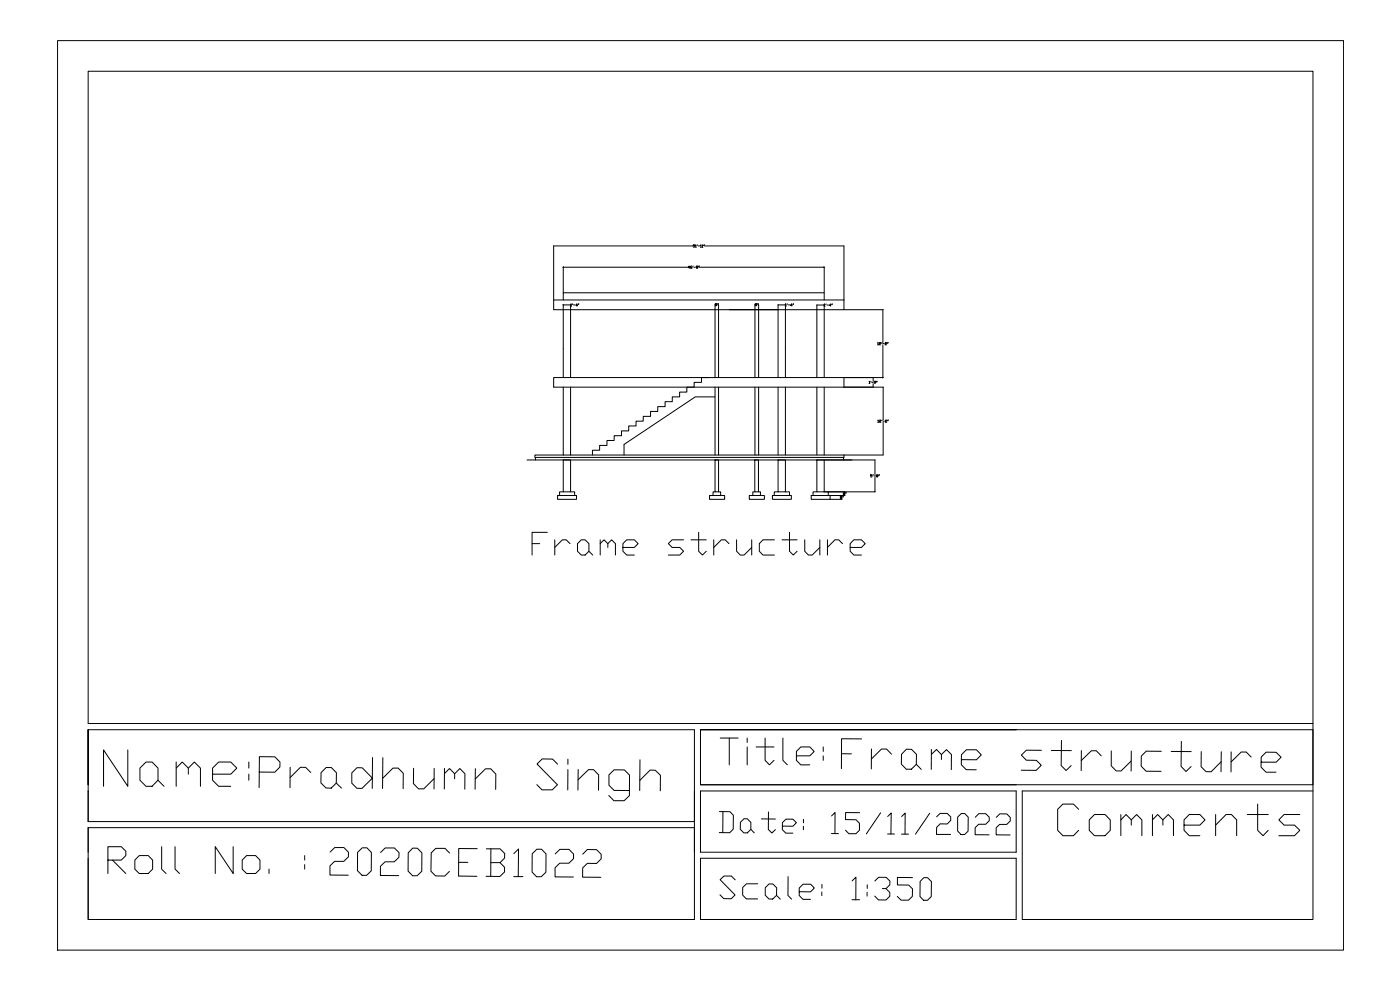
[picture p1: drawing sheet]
<svg xmlns="http://www.w3.org/2000/svg" width="420mm" height="297mm" viewBox="0 0 420 297" stroke-linecap="round" stroke-linejoin="round" font-family="sans-serif">
<!-- layer: section -->
<g fill="none" stroke="#000" stroke-width=".3">
<path d="M169 90v-2.2h78.4v2.2M169 92.9v20.4M171.2 92.9v20.4M214.6 92.9v20.4M215.6 92.9v20.4M218.9 92.9h34.4v-2.9h-87.1v2.9h67.3v20.4M226.6 92.9v20.4M227.7 92.9v20.4M235.7 92.9v20.4M245.2 92.9v20.4M247.4 92.9v20.4M169 113.3h-2.8v2.9h5"/>
<path d="M169 113.3h84.3v2.9h-17.6M169 116.2v20.3M212.7 113.3h-2.2v1.4h-2.2v1.5h-2.2v1.4h-2.1v1.5h-2.2v1.4h-2.2v1.5h-2.2v1.4h-2.2v1.5h-2.2v1.5h-2.1v1.4h-2.2v1.5h-2.2v1.4h-2.2v1.5h-2.1v1.4h-2.2v1.5h-2.2v1.4M214.6 119.1h-5.9l-21.4 14.3v3.1M214.6 116.2v20.3M215.6 116.2v20.3M226.6 116.2v20.3M227.7 116.2v20.3M233.5 116.2v20.3M235.7 116.2h-64.5v20.3M235.7 116.2v20.3M245.2 116.2v20.3"/>
<path d="M247.4 116.2v20.3M158.2 138h97.5M169 136.5h-8.5v.7M169 136.5h84.3v.7h-92.6v.8M169 138h2.2v9.6h-2.2zM214.6 138h1v9.6h-1zM226.5 138h1.1v9.6h-1.1zM233.5 138h2.2v9.6h-2.2zM245.2 138h2.2v9.6h-2.2zM253.2 137.2v.8M167.3 148.7h5.7v1.1h-5.7zM169 147.6h-1.1v1.1h4.6v-1.1h-1.3"/>
<path d="M214 148.7h-1.1v1.1h4.6v-1.1h-1.3M214.6 147.6h-.6v1.1h2.3v-1.1h-.7M226 148.7h-1.1v1.1h4.5v-1.1h-1.2M226.5 147.6h-.6v1.1h2.3v-1.1h-.6M231.8 148.7h5.7v1.1h-5.7zM233.5 147.6h-1.1v1.1h4.5v-1.1h-1.2M243.5 148.7h5.6v1.1h-5.6zM245.2 147.6h-1.2v1.1h4.6v-1.1h-1.2"/>
</g>
<!-- layer: Dimention -->
<g fill="none" stroke="#000" stroke-width=".3">
<path d="M207.6 79.8l-.4 .3v.3h.5l-.5-.2M208 73.8h-41.8v16.2M208 79.8l-.1 .3M208.5 73.4h-.5v.3l.5 .1-.1 .4-.4-.2M208.7 73.6l.1-.2v.8M208.7 74.2h.3M209.3 73.4l-.1 .3M209.6 73.8h.4M209.8 79.8l-.2 .3M209.9 79.8l-.1 .3M210.2 73.6l.2-.2v.8M210.2 74.2h.3"/>
<path d="M210.7 73.6l.1-.2v.8M210.7 74.2h.2M211.3 73.4l-.1 .3M211.4 73.8h41.9v16.2M211.4 73.4l-.1 .3M169 80.1v7.7M169 91.5v1.4M169.1 80.2h37.4M169.1 91.5h2.2M171.2 91.5v1.4M171.3 91.3l.1-.2v.8M171.3 91.9h.2"/>
<path d="M171.9 91.1l-.2 .3M172.1 91.5h.5M173.3 91.6h-.5l.3-.5v.8M173.6 91.1l-.1 .3M173.7 91.1l-.1 .3M207 80.3h-.5l.3-.5v.7M208.2 80.2h.5M209.1 80.2v-.4l.3 .1-.4 .4 .1 .2 .3-.1-.1-.2M209.9 80.2h37.4M214.6 91.4v1.5M214.8 91.4v-.3l.3 .1-.3 .2v.3h.3l-.1-.3M215.5 91.1l-.2 .2"/>
<path d="M215.6 91.4h.1M215.6 91.1l-.1 .2M215.6 91.4v1.5M226.7 91.4l-.1 1.5M226.8 91.4v-.3l.3 .2-.4 .4h.4l-.1-.3M227.5 91.1l-.1 .2M227.6 91.4l.1 1.5M227.6 91.1l-.1 .2M233.5 91.4v1.5M233.6 91.5h2.1M235.7 91.5h.1M235.7 91.4v1.5"/>
<path d="M235.8 91.2v.6M235.8 91.8h.2M236.3 91.1l-.1 .3M236.6 91.5h.4M237.7 91.6h-.5l.4-.5v.7M238.1 91.1l-.1 .3M238.2 91.1l-.1 .3M245.2 91.5v1.4M245.2 91.5h2.1M247.4 91.5h.1M247.4 91.3l.1-.1v.7M247.4 80.1v7.7"/>
<path d="M247.4 91.5v1.4M247.4 91.9h.2M247.9 91.2l-.1 .2M248.2 91.5h.5M249.3 91.7h-.4l.4-.5v.7M249.7 91.2l-.1 .2M249.8 91.2l-.1 .2M253.3 92.9h11.7v9.8M253.3 113.3h11.7M253.3 116.2h11.7M260.8 114.5l.1-.1v.7M260.8 115.1h.3"/>
<path d="M261.4 114.4l-.1 .2M261.6 114.7h.5M262 113.3v1.1M262 115.1v1.1M262.8 114.7h-.3v-.3l.3 .1v.4l-.3 .2M263.1 114.4l-.1 .2M263.3 114.4l-.2 .2M263.4 102.9l.1-.2v.8M263.4 103.5h.3M263.9 102.9l.3-.2 .1 .3-.3 .1-.1 .4h.4M264.7 102.7l-.1 .3M264.9 103.1h.5"/>
<path d="M265 103.5v9.7M265 116.2v9.8M265.6 102.9h.5l-.5 .3v.3h.5M266.4 102.7l-.1 .3M266.6 102.7l-.2 .3M247.4 138h15.2v4.4M263.4 126.1l.2-.1v.7M263.4 126.7h.3M263.9 126.1h.5l-.5 .4v.2h.5M264.8 126l-.2 .2M265 126.4h.4M265 126.7v9.8h-11.7"/>
<path d="M265.7 126.1h.4l-.4 .4v.2h.4M266.5 126l-.1 .2M266.6 126l-.1 .2M247.4 147.6h15.2M249.1 149.8h3.6M252.3 149.3l-.1-.3 .4-.1v.4l-.4 .1 .1 .2h.3v-.3M252.6 148.7v.2M252.6 149.6v.2M253 148.9l-.1 .2M253.1 148.9l-.1 .2M253.2 148.1v-.3l.3 .1-.4 .4 .1 .2 .3-.2-.1-.2M253.5 148.5v.2h-4.9"/>
<path d="M253.5 147.6v.1M253.9 147.8l-.2 .2M254 147.8l-.1 .2M261.7 142.4h-.5v.3l.5 .1-.1 .3-.4-.1M262.1 142.4l-.1 .3M262.3 142.8h.5M262.6 143.1v4.4M263.1 142.8v-.4l.4 .1-.5 .4 .1 .2 .4-.1-.1-.2M263.8 142.4l-.1 .3M263.9 142.4l-.1 .3"/>
</g>
<!-- layer: Frame -->
<path d="M17.3 12.2h385.9v272.9h-385.9zM26.5 218.9h181.9v27.6h-181.9v-9.2M305 218.9h-94.8h183.8v57h-87.2v-38.6h87.2M394 217.1h-367.5v-195.7h367.5v214.1h-183.8v-16.6M208.4 237.3v18.4M210.2 237.3h94.8v18.4h-94.8zM26.5 248.3h181.9v27.6h-181.9v-18.4M26.5 248.3v27.6M26.5 248.3v7.4M210.2 257.5h94.8v18.4h-94.8zM210.2 275.9h94.8" fill="none" stroke="#000" stroke-width=".3"/>
<text font-size="19" x="76.9" y="241.3">Pradhumn Singh</text>
<text font-size="16.3" x="30.3" y="237.1">Name:</text>
<text font-size="15" x="251.5" y="232.8">Frame structure</text>
<text font-size="14.6" x="316.4" y="251.9">Comments</text>
<text font-size="14.1" x="98.1" y="264.6">2020CEB1022</text>
<text font-size="12.8" x="215.2" y="230.7">Title:</text>
<text font-size="12.3" x="31.4" y="263.2">Roll No. :</text>
<g font-size="11.5">
<text x="158.8" y="167.9">Frame structure</text>
<text x="214.8" y="251.9">Date: 15/11/2022</text>
<text x="215.2" y="271.3">Scale: 1:350</text>
</g>
</svg>
